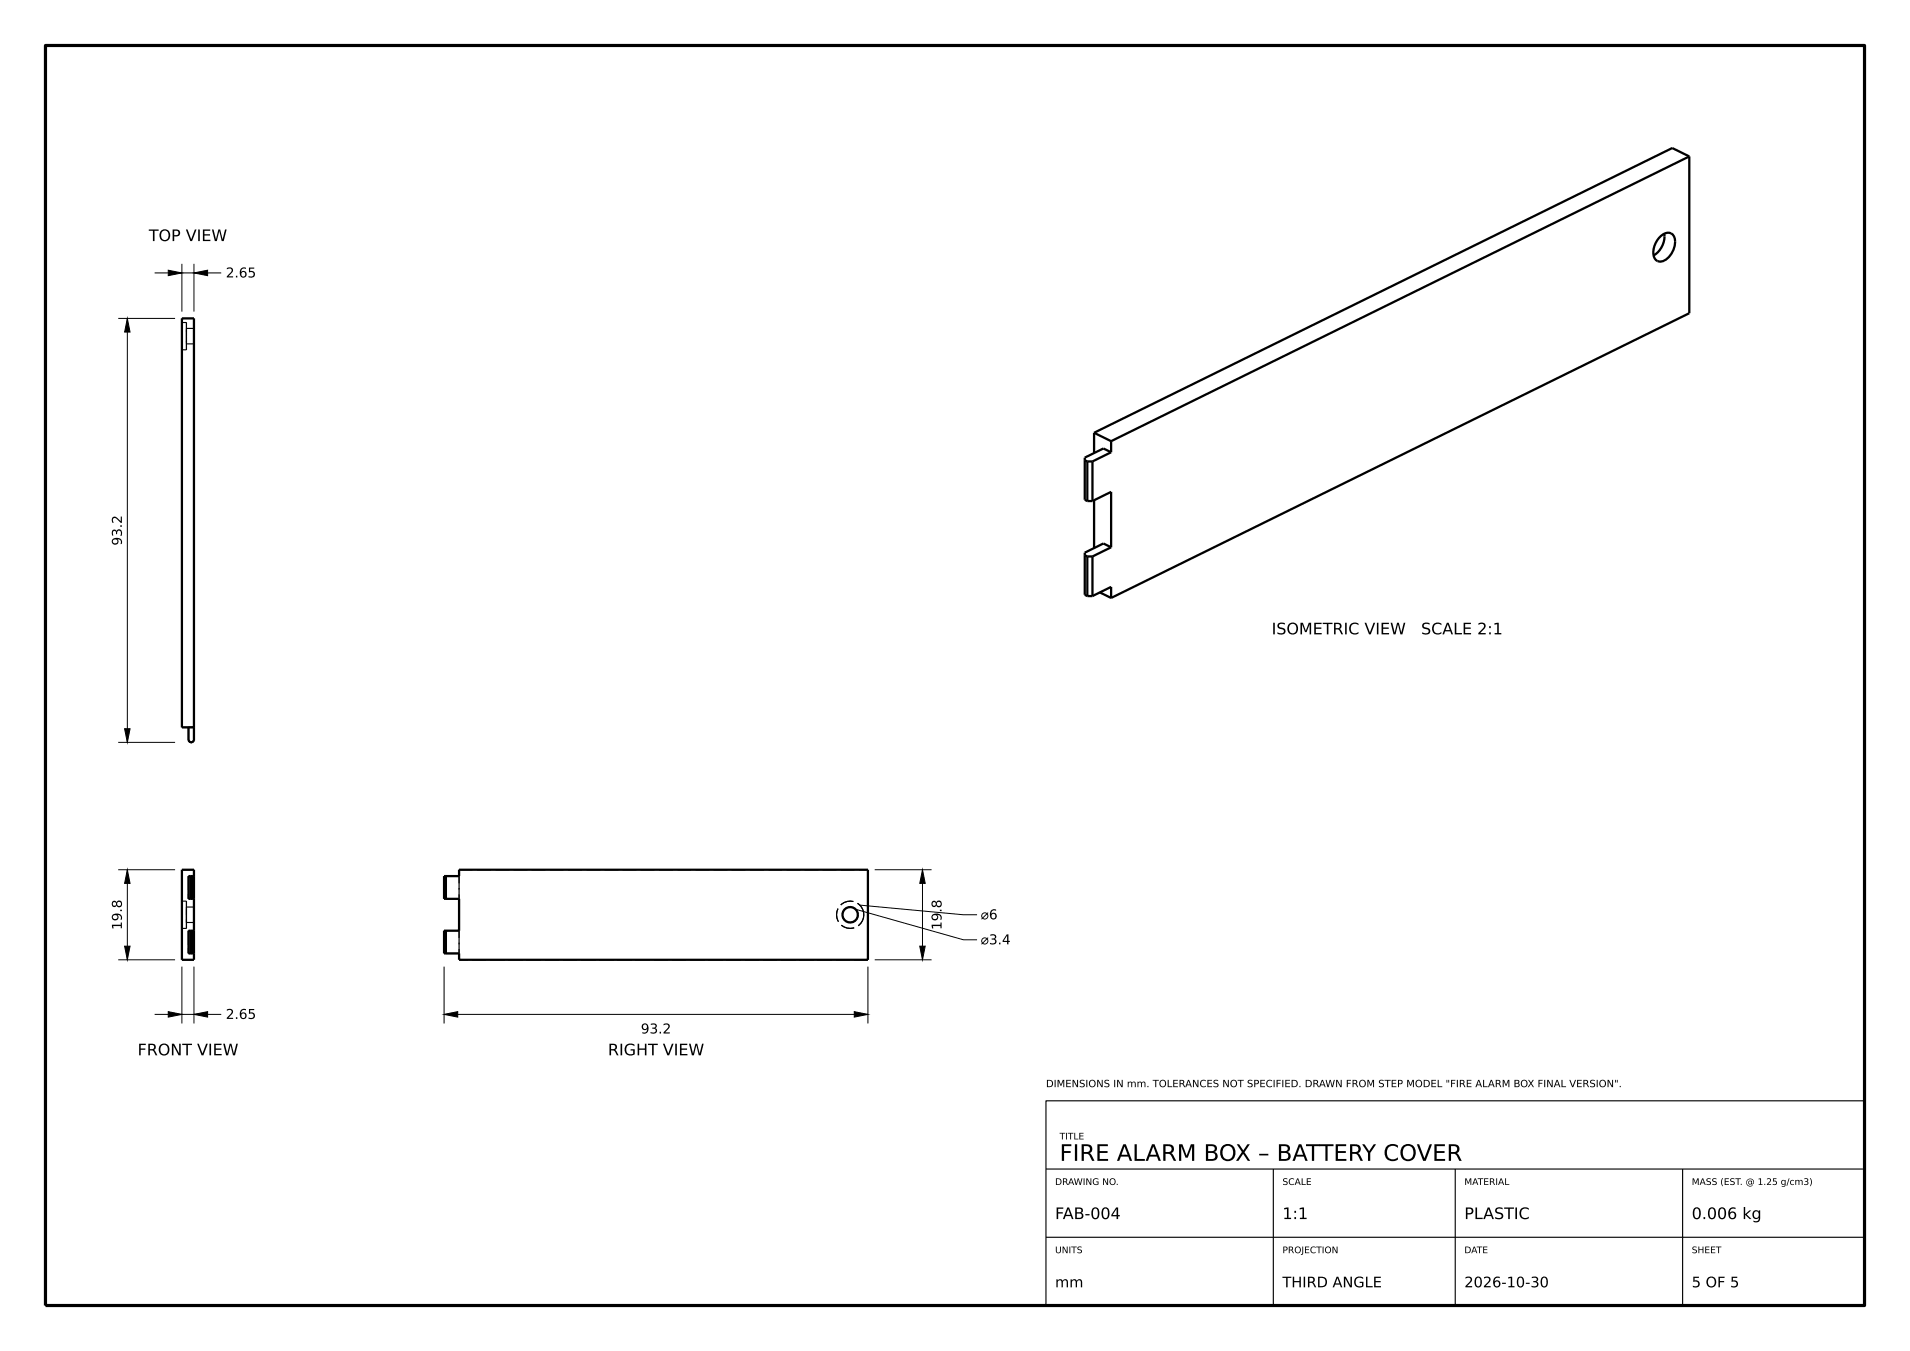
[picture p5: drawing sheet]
<svg xmlns="http://www.w3.org/2000/svg" width="420mm" height="297mm" viewBox="0 0 420 297" stroke-linecap="round" stroke-linejoin="round" font-family="sans-serif">
<path d="M37 59.4l3 .6-3 .6zM42.6 60l3.1-.6v1.2zM28 70l.6 3h-1.2zM27.4 160.2h1.2l-.6 3zM28 191.2l.6 3h-1.2zM202.8 191.2l.7 3h-1.3zM27.4 208h1.2l-.6 3zM202.2 208h1.3l-.7 3zM37 222.4l3 .6-3 .6zM42.6 223l3.1-.6v1.2zM97.7 223l3-.6v1.2zM187.8 222.4l3.1 .6-3.1 .6z" fill="#000" stroke="#000" stroke-width=".22"/>
<path d="M10 10h400v277h-400z" fill="none" stroke="#000" stroke-width=".7" stroke-linecap="butt"/>
<g fill="none" stroke="#000" stroke-width=".25" stroke-dasharray="3 1" stroke-linecap="butt">
<path d="M40 70.9h1M40 70.9v6M40 76.9v-6M40 70v89.9M40 76.9h1M41 70.9v6M41 76.9v-6M41 72.2v3.4M41 75.6v-3.4M42.6 70h-2.6M42.6 72.2h-1.6M42.6 72.2v3.4"/>
<path d="M42.6 75.6v-3.4M42.6 75.6h-1.6M40 159.9h2.6M41.5 159.9h1.1M41.5 159.9v2.9M42.6 159.9h-1.1M42.6 159.9v2.9M42.6 159.9v-89.9M41.5 162.8v-2.9M41.5 162.8l.3 .4M41.8 163.2l-.3-.4M41.8 163.2h.4"/>
<path d="M42.2 163.2h-.4M42.2 163.2l.4-.4M42.6 162.8l-.4 .4M42.6 162.8v-2.9M40 198.1v6M40 191.2h2.6M40 198.1h1M41 198.1v6M41 199.4v1.7M41.5 197.6h1.1M41.5 192.6v5M42.6 191.2v19.8"/>
<path d="M42.6 192.6h-1.1M42.6 199.4v1.7M42.6 199.4h-1.6M97.7 197.6h.4M97.7 197.6v-5M98.1 192.6h-.4M98.1 197.6h2.8M98.1 197.6v-5M100.9 192.6v5M100.9 191.2v19.8M100.9 192.6h-2.8M100.9 191.2h90"/>
<path d="M40 201.1v-3M40 204.1v-3M40 211v-19.8M40 204.1h1M41 201.1v-3M41 204.1v-3M41 201.1v1.7M41 202.8v-3.4M41.5 209.6h1.1M41.5 204.6v5M42.6 211h-2.6M42.6 204.6h-1.1"/>
<path d="M42.6 201.1v1.7M42.6 202.8v-3.4M42.6 202.8h-1.6M97.7 209.6h.4M97.7 209.6v-5M98.1 204.6h-.4M98.1 209.6h2.8M98.1 209.6v-5M100.9 204.6v5M100.9 204.6h-2.8M188.7 201.1a1.7 1.7 0 0 1-2.4 1.5 1.7 1.7 0 0 1-.5-2.8 1.7 1.7 0 0 1 2.8 .8l.1 .5M189.9 201.1a3 3 0 0 0-4.3-2.7 3 3 0 0 0-.5 5 3 3 0 0 0 4.8-1.6v-.7"/>
<path d="M190.9 211v-19.8M190.9 211h-90"/>
</g>
<g fill="none" stroke="#000" stroke-width=".5">
<path d="M371.5 34.4l-3.8-1.9-127.1 62.6M371.5 34.4v34.5l-127.2 62.6M371.5 34.4l-127.2 62.6M365.2 51.9a1.73 1.73 0 0 1 2.1-.7 1.73 1.73 0 0 1 1.1 2 4.5 4.5 0 0 1-3.4 4.3 1.82 1.82 0 0 1-1.4-2.2l.5-1.9zM366 51.4a4.9 4.9 0 0 1-2.4 4.8M240.6 95.1l3.7 1.9M240.6 95.1v4.5M244.3 97v2.4M244.3 99.4l-1.7-.8-4.1 2v9.3l.6 .2M244.3 99.4l-4.1 2M238.5 101.2l.6 .2M239.1 101.4h1.1"/>
<path d="M239.1 110.1h1.1M239.1 101.4v8.7M240.2 110.1l4.1-2v12.2M240.2 101.4v8.7M240.6 110v10.5M238.5 122.1l.6 .2M239.1 122.3h1.1M239.1 131h1.1M239.1 122.3v8.7M240.2 131l4.1-2v2.5M240.2 122.3v8.7M241.9 130.2l2.4 1.3"/>
<path d="M244.3 120.3l-1.7-.8-4.1 2v9.3l.6 .2M244.3 120.3l-4.1 2M41.5 159.9v2.9l.3 .4h.4l.4-.4v-92.8h-2.6v89.9h2.6M40 191.2h2.6v19.8h-2.6zM41.8 192.6v5M42.2 192.6v5M42.6 192.6h-1.1v5h1.1M97.7 192.6h3.2v-1.4h90v19.8h-90v-1.4h-3.2v-5h3.2v-7h-3.2zM98.1 192.6v5M41.8 204.6v5M42.2 204.6v5M42.6 204.6h-1.1v5h1.1"/>
<path d="M98.1 204.6v5"/>
<circle cx="187" cy="201.1" r="1.7"/>
</g>
<g fill="none" stroke="#000" stroke-width=".22">
<path d="M34 60h14.7M40 58v10.5M42.6 58v10.5M26 70h12.5M28 70v93.2M26 163.2h12.5M26 191.2h12.5M28 191.2v19.8M188.2 199.9l23.7 6.7h2.9M189.1 199l22.8 2.1h2.9M192.3 191.2h12.6M202.8 191.2v19.8"/>
<path d="M26 211h12.5M40 212.5v12.5M42.6 212.5v12.5M97.7 212.5v12.5M190.9 212.5v12.5M192.3 211h12.6M34 223h14.7M97.7 223h93.2"/>
</g>
<path d="M230 242h180v45h-180zM230 257h180M280 257v30M320 257v30M370 257v30M230 272h180" fill="none" stroke="#000" stroke-width=".25"/>
<text font-size="5" x="233" y="255.2">FIRE ALARM BOX – BATTERY COVER</text>
<g font-size="3.5">
<text x="32.7" y="53">TOP VIEW</text>
<text x="279.6" y="139.5">ISOMETRIC VIEW</text>
<text x="312.5" y="139.5">SCALE 2:1</text>
<text x="30.3" y="232">FRONT VIEW</text>
<text x="133.7" y="232">RIGHT VIEW</text>
<text x="232" y="268">FAB-004</text>
<text x="282" y="268">1:1</text>
<text x="322" y="268">PLASTIC</text>
<text x="372" y="268">0.006 kg</text>
</g>
<g font-size="3.2">
<text x="232" y="283">mm</text>
<text x="282" y="283">THIRD ANGLE</text>
<text x="322" y="283">2026-10-30</text>
<text x="372" y="283">5 OF 5</text>
</g>
<g font-size="3">
<text x="49.7" y="61">2.65</text>
<text x="26.8" y="119.9" transform="rotate(-90 26.8 119.9)">93.2</text>
<text x="215.6" y="202.1">⌀6</text>
<text x="26.8" y="204.4" transform="rotate(-90 26.8 204.4)">19.8</text>
<text x="207.1" y="204.4" transform="rotate(-90 207.1 204.4)">19.8</text>
<text x="215.6" y="207.6">⌀3.4</text>
<text x="49.7" y="224">2.65</text>
<text x="140.9" y="227.2">93.2</text>
</g>
<text font-size="2.2" x="230" y="239">DIMENSIONS IN mm. TOLERANCES NOT SPECIFIED. DRAWN FROM STEP MODEL &quot;FIRE ALARM BOX FINAL VERSION&quot;.</text>
<g font-size="2">
<text x="233" y="250.5">TITLE</text>
<text x="232" y="260.5">DRAWING NO.</text>
<text x="282" y="260.5">SCALE</text>
<text x="322" y="260.5">MATERIAL</text>
<text x="372" y="260.5">MASS (EST. @ 1.25 g/cm3)</text>
<text x="232" y="275.5">UNITS</text>
<text x="282" y="275.5">PROJECTION</text>
<text x="322" y="275.5">DATE</text>
<text x="372" y="275.5">SHEET</text>
</g>
</svg>
